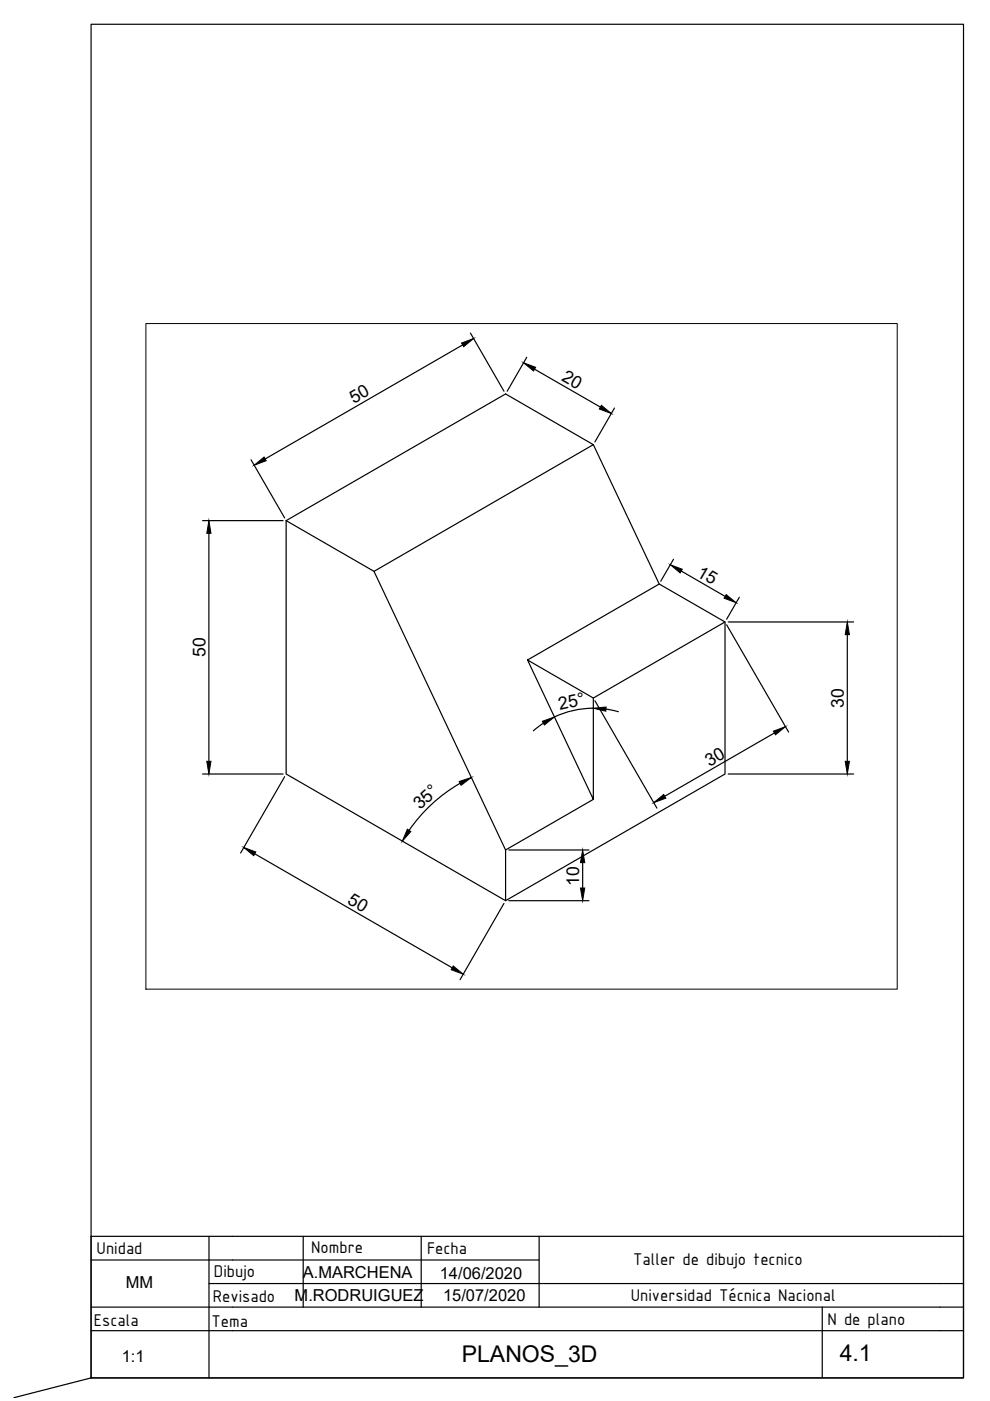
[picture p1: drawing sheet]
<svg xmlns="http://www.w3.org/2000/svg" width="210mm" height="297mm" viewBox="0 0 210 297" stroke-linecap="round" stroke-linejoin="round" font-family="sans-serif">
<!-- layer: 0 -->
<g fill="none" stroke="#000" stroke-width=".25">
<path d="M125.8 94.3l14 29.5M60.7 110.4v53.7l46.5 26.9v-10.8l18.6-10.7M60.7 110.4l18.6 10.7 27.9 59.1M60.7 110.4l46.5-26.9 18.6 10.8-46.5 26.8M111.9 139.9l13.9 29.6v-21.5l-13.9-8.1 27.9-16.1 13.9 8.1v32.2l-46.5 26.9M153.7 131.9l-27.9 16.1M19.3 267.1h95M19.3 277.1h180M44.3 272.1h155M44.3 262.1v30M64.3 262.1v15M89.3 262.1v15"/>
<path d="M114.3 262.1v15M199.3 262.1h-180v30M19.3 282.1h180"/>
</g>
<!-- layer: Cotas -->
<g fill="none" stroke="#000" stroke-width=".25">
<path d="M98.1 73.1l-41.9 24.2M99.7 70.6l7.2 12.4M111.7 75.8l-4.2 7.2M113.3 78.3l14 8M53.2 97.5l7.2 12.3M130.3 86.5l-4.2 7.2M43 110.4h17M44.3 113.1v48.3M142.8 118.6l-2.7 4.6M144.4 121.1l9.3 5.3M154.1 132.5l13.1 22.7M154.4 131.9h26.6"/>
<path d="M156.7 126.6l-2.6 4.7M179.6 134.6v26.8M115.2 153.3l-2.1 1.6M125.8 150.2a19.3 19.3 0 0 0-8.2 1.8M126.1 148.6l13.2 22.7M128.5 150.3l2.6 .6M164.2 155.4l-23.3 13.4M43 164.1h17M60.4 164.7l-9.4 16.1M97.6 166.1a33.3 33.3 0 0 0-10.9 9.9M154.4 164.1h26.6M54 181l41.9 24.2"/>
<path d="M106.9 191.5l-9.4 16.2M107.9 180.2h17M107.9 191h17M123.5 182.9v5.4M19.3 292.1v-287h185v287h-185l-16.3 4.2"/>
</g>
<g fill="#000" stroke="#000" stroke-width=".21">
<path d="M97.9 72.7l2.5-.9-2.1 1.7zM111 76.9l2.6 1-.5 .8zM53.9 98.6l2.1-1.7 .4 .8zM127.5 85.9l2.1 1.8-2.5-1zM44.3 110.4l.4 2.7h-.9zM142.1 119.7l2.6 1-.5 .8zM154 126.1l2.1 1.7-2.6-1zM179.6 131.9l.5 2.7h-.9zM115 152.9l2.5-.9-2.1 1.7zM125.8 150.2l2.7-.3-.1 .9zM164 155l2.5-.9-2.1 1.7zM43.8 161.4h.9l-.4 2.7z"/>
<path d="M86.4 175.8l.7 .5-1.8 2zM97.4 165.7l2.5-.9-2.1 1.7zM138.6 170.2l2.1-1.8 .5 .8zM179.2 161.4h.9l-.5 2.7zM51.7 179.7l2.5 .9-.4 .8zM123.5 180.2l.5 2.7h-.9zM123.1 188.3h.9l-.5 2.7zM96.1 204.8l2.1 1.7-2.5-.9z"/>
</g>
<!-- layer: CajetinLine -->
<path d="M174.3 277.1v15M199.3 272.1h5v20h-185M199.3 262.1h5v10M199.3 277.1h5M199.3 282.1h5" fill="none" stroke="#000" stroke-width=".25"/>
<!-- layer: Cotas -->
<path d="M30.9 68.6h159.3v141.1h-159.3z" fill="none" stroke="#000" stroke-width=".21"/>
<g font-size="4.9">
<text x="97.9" y="288.8">PLANOS_3D</text>
<text x="178" y="288.5">4.1</text>
</g>
<g font-size="3.9">
<text x="20.5" y="265.8">Unidad</text>
<text x="66" y="265.6">Nombre</text>
<text x="90.5" y="265.9">Fecha</text>
<text x="134.2" y="268.3">Taller de dibujo tecnico</text>
<text x="45.4" y="270.7">Dibujo</text>
<text x="133.7" y="275.8">Universidad Técnica Nacional</text>
<text x="19.9" y="281.1">Escala</text>
<text x="44.8" y="281.3">Tema</text>
<text x="45.1" y="276">Revisado</text>
<text x="175.5" y="280.9">N de plano</text>
</g>
<g font-size="3.8">
<text x="118.9" y="80.6" transform="rotate(30 118.9 80.6)">20</text>
<text x="75" y="85.6" transform="rotate(-30 75 85.6)">50</text>
<text x="147.5" y="122" transform="rotate(30 147.5 122)">15</text>
<text x="43.6" y="139.3" transform="rotate(-90 43.6 139.3)">50</text>
<text x="118.7" y="150.5" transform="rotate(-13 118.7 150.5)">25°</text>
<text x="178.9" y="150.1" transform="rotate(-90 178.9 150.1)">30</text>
<text x="150.4" y="162.5" transform="rotate(-30 150.4 162.5)">30</text>
<text x="89.1" y="171.8" transform="rotate(-43 89.1 171.8)">35°</text>
<text x="73.5" y="191.5" transform="rotate(30 73.5 191.5)">50</text>
<text x="122.8" y="187.8" transform="rotate(-90 122.8 187.8)">10</text>
</g>
<g font-size="3.5">
<text x="26.7" y="273.1">MM</text>
<text x="62.5" y="275.8">M.RODRUIGUEZ</text>
<text x="64.2" y="271.1">A.MARCHENA</text>
<text x="93.2" y="271.1">14/06/2020</text>
<text x="93.9" y="275.9">15/07/2020</text>
<text x="25.8" y="288.8">1:1</text>
</g>
</svg>
